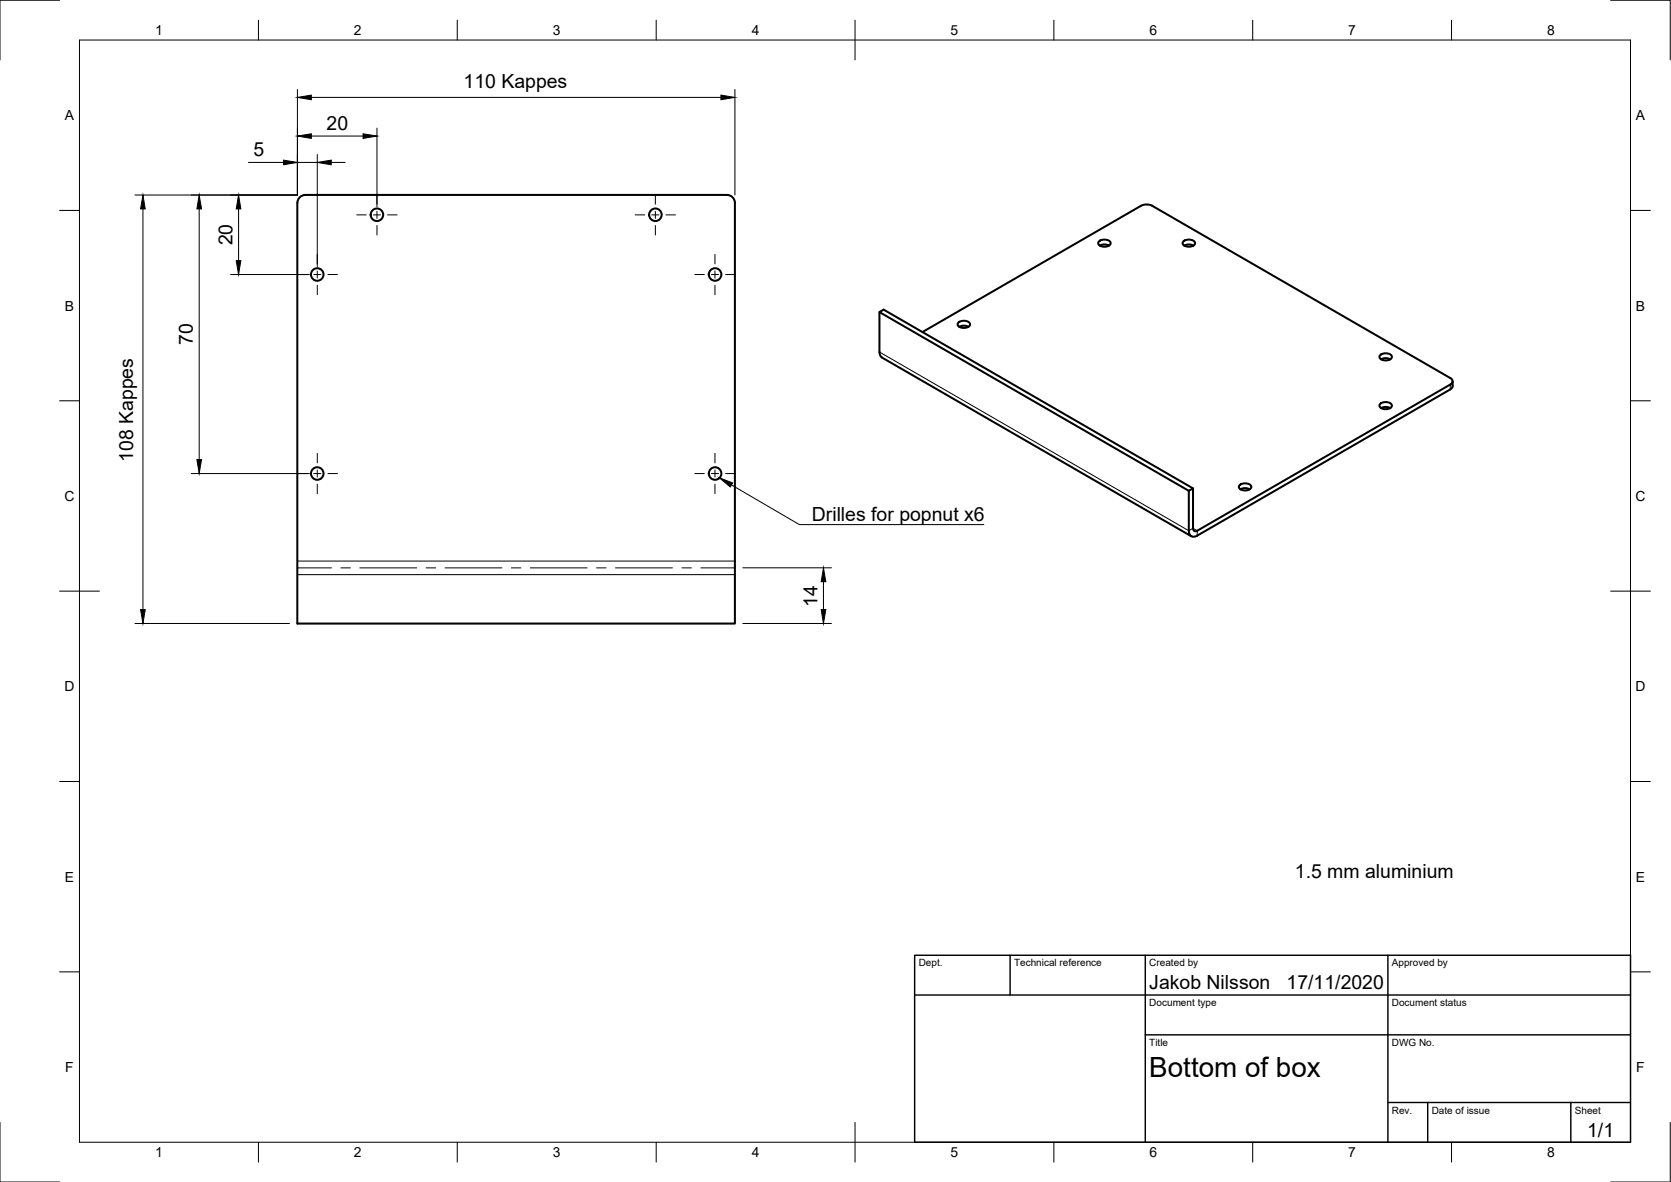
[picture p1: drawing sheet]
<svg xmlns="http://www.w3.org/2000/svg" width="420mm" height="297mm" viewBox="0 0 420 297" stroke-linecap="round" stroke-linejoin="round" font-family="sans-serif">
<!-- layer: Visible -->
<g fill="none" stroke="#000" stroke-width=".51">
<path d="M74.8 51a2 2 0 0 1 2-2h106a2 2 0 0 1 2 2v105.7h-110v-105.7M221.1 78.4l77.8 44.9v10.1a1.3 1.3 0 0 0 .6 1.4 1.3 1.3 0 0 0 1.5-.2l63.7-36.7M276.3 60.7a2.07 2.07 0 0 1 3 .3 1.36 1.36 0 0 1-1.8 1 .94 .94 0 0 1-1.1-.3 .94 .94 0 0 1-.1-1zM276.5 61.7a2.46 2.46 0 0 1 2.4 0M297.5 60.7a2.07 2.07 0 0 1 3 .3 1.36 1.36 0 0 1-1.8 1 .94 .94 0 0 1-1-.3 .94 .94 0 0 1-.2-1zM297.8 61.7a2.46 2.46 0 0 1 2.3 0M231.9 83.4l55-31.7 .9-.3h1l.9 .3 75.3 43.6a.83 .83 0 0 1-.3 1.3l-63.7 36.8a.64 .64 0 0 1-.7 0 .64 .64 0 0 1-.3-.6v-10.1l-1.1 .6M240.9 81.1a2.07 2.07 0 0 1 3 .3 1.36 1.36 0 0 1-1.8 1 .94 .94 0 0 1-1-.3 .94 .94 0 0 1-.2-1zM241.2 82.1a2.46 2.46 0 0 1 2.3 0M347 89.3a2.07 2.07 0 0 1 3 .2 1.36 1.36 0 0 1-1.8 1.1 .94 .94 0 0 1-1-.3 .94 .94 0 0 1-.2-1zM347.3 90.3a2.46 2.46 0 0 1 2.3 0M365.3 97l-.2 .5-.4 .3"/>
<path d="M365.3 95.8v1.2M347 101.5a2.07 2.07 0 0 1 3 .3 1.36 1.36 0 0 1-1.8 1 .94 .94 0 0 1-1-.2 .94 .94 0 0 1-.2-1.1zM347.3 102.6a2.46 2.46 0 0 1 2.3 0M300 122.7l-77.8-44.9-1.1 .6v10.1a1.53 1.53 0 0 0 .7 1.3l77.7 45M311.7 122a2.07 2.07 0 0 1 2.9 .2 1.36 1.36 0 0 1-1.8 1.1 .94 .94 0 0 1-1-.3 .94 .94 0 0 1-.1-1zM311.9 123a2.46 2.46 0 0 1 2.3 0"/>
<circle cx="94.8" cy="54" r="1.58"/>
<circle cx="164.8" cy="54" r="1.58"/>
<circle cx="79.8" cy="69" r="1.58"/>
<circle cx="179.8" cy="69" r="1.58"/>
<circle cx="79.8" cy="119" r="1.58"/>
<circle cx="179.8" cy="119" r="1.58"/>
</g>
<!-- layer: Bend Center -->
<path d="M74.8 142.7h8.5M85.7 142.7h2.4M90.5 142.7h14.3M107.1 142.7h2.4M111.9 142.7h14.3M128.6 142.7h2.4M133.3 142.7h14.3M150 142.7h2.4M154.8 142.7h14.3M171.4 142.7h2.4M176.2 142.7h8.6" fill="none" stroke="#000" stroke-width=".25"/>
<!-- layer: Visible Narrow -->
<path d="M221.1 88.5l77.8 44.9 1.1-.6 1 .6v1.2M364.7 96.6v1.3M74.8 141h110M74.8 144.4h110" fill="none" stroke="#000" stroke-width=".25"/>
<!-- layer: Border -->
<g fill="none" stroke="#000" stroke-width=".25">
<path d="M15 .1h-15v15M20 10.1h390v276.9h-390zM65 5.1v5M115 5.1v5M165 5.1v5M215 5.1v10M265 5.1v5M315 5.1v5M365 5.1v5M405 .1h15v15M15 52.9h5M410 52.9h5"/>
<path d="M15 100.7h5M410 100.7h5M15 148.6h10M405 148.6h10M15 196.4h5M410 196.4h5M15 244.2h5M410 244.2h5M0 282.1v14.9h15M65 287v5M115 287v5M165 287v5"/>
<path d="M215 282.1v9.9M265 287v5M315 287v5M365 287v5M420 282.1v14.9h-15"/>
</g>
<!-- layer: TitleBlock -->
<path d="M230 240.1h180v46.9h-180zM230 250h180M254 240.1v9.9M288 240.1v46.9M349 240.1v46.9M288 260.1h122M349 277.1h61M359 277.1v9.9M395 277.1v9.9" fill="none" stroke="#000" stroke-width=".36"/>
<!-- layer: FD_Dimensions -->
<g fill="none" stroke="#000" stroke-width=".25">
<path d="M74.8 22.5v26.5h-40.9M78.3 24.5h103M78.3 34.2h13M79.8 38.8v28.2M94.8 32.2v19.8M184.8 22.5v26.5M35.9 52.5v100.7M50.1 52.5v63M60 52.5v13M62.5 40.8h8.8M74.8 40.8h5M83.3 40.8h3.5"/>
<path d="M58 69h19.8M48.1 119h29.7M33.9 156.7h38.9M186.8 156.7h22.3M186.8 142.7h22.3M207.1 146.2v7"/>
</g>
<g fill="#000" stroke="#000" stroke-width=".25">
<path d="M74.8 24.5l3.5-.6v1.2zM74.8 34.2l3.5-.6v1.2zM91.3 33.6l3.5 .6-3.5 .6zM181.3 23.9l3.5 .6-3.5 .6zM35.9 49l.6 3.5h-1.2zM50.1 49l.6 3.5h-1.2zM60 49l.6 3.5h-1.2zM71.3 40.2l3.5 .6-3.5 .6zM79.8 40.8l3.5-.6v1.2zM59.4 65.5h1.2l-.6 3.5zM49.5 115.5h1.2l-.6 3.5zM35.3 153.2h1.2l-.6 3.5z"/>
<path d="M207.1 142.7l.5 3.5h-1.1zM206.5 153.2h1.1l-.5 3.5z"/>
</g>
<!-- layer: Smart Centers -->
<g fill="none" stroke="#000" stroke-width=".25">
<path d="M89.7 54h2.4M93.9 54h1.8M94.8 48.9v2.4M94.8 53.1v1.8M94.8 56.7v2.4M97.5 54h2.3M159.7 54h2.4M163.9 54h1.8M164.8 48.9v2.4M164.8 53.1v1.8M164.8 56.7v2.4M167.4 54h2.4"/>
<path d="M74.7 69h2.4M78.9 69h1.8M79.8 63.9v2.4M79.8 68.1v1.8M79.8 71.7v2.4M82.5 69h2.4M174.7 69h2.4M178.9 69h1.8M179.8 63.9v2.4M179.8 68.1v1.8M179.8 71.7v2.4M182.5 69h2.3"/>
<path d="M74.7 119h2.4M78.9 119h1.8M79.8 113.9v2.4M79.8 118.1v1.8M82.5 119h2.4M174.7 119h2.4M178.9 119h1.8M179.8 113.9v2.4M179.8 118.1v1.8M182.5 119h2.3M79.8 121.7v2.4M179.8 121.7v2.4"/>
</g>
<!-- layer: Leaders -->
<path d="M180.9 120.1l3.3 1.3-.6 1z" fill="#000" stroke="#000" stroke-width=".25"/>
<path d="M183.9 121.9l17.1 9.9h46.4" fill="none" stroke="#000" stroke-width=".25"/>
<text font-size="7" x="289" y="270.6">Bottom of box</text>
<g font-size="4.9">
<text x="116.6" y="22">110 Kappes</text>
<text x="82.1" y="32.6">20</text>
<text x="63.8" y="39.3">5</text>
<text x="58.4" y="61.7" transform="rotate(-90 58.4 61.7)">20</text>
<text x="48.5" y="86.7" transform="rotate(-90 48.5 86.7)">70</text>
<text x="33.5" y="116.1" transform="rotate(-90 33.5 116.1)">108 Kappes</text>
<text x="204.1" y="130.9">Drilles for popnut x6</text>
<text x="205.5" y="152.6" transform="rotate(-90 205.5 152.6)">14</text>
<text x="325.6" y="220.6">1.5 mm aluminium</text>
<text x="289" y="248.5">Jakob Nilsson</text>
<text x="323.5" y="248.5">17/11/2020</text>
<text x="399.1" y="285.7">1/1</text>
</g>
<g font-size="3.5">
<text x="39" y="8.8">1</text>
<text x="89" y="8.8">2</text>
<text x="139" y="8.8">3</text>
<text x="189" y="8.8">4</text>
<text x="239" y="8.8">5</text>
<text x="289" y="8.8">6</text>
<text x="339" y="8.8">7</text>
<text x="389" y="8.8">8</text>
<text x="16.3" y="30.2">A</text>
<text x="411.3" y="30.2">A</text>
<text x="16.3" y="78">B</text>
<text x="411.3" y="78">B</text>
<text x="16.2" y="125.9">C</text>
<text x="411.2" y="125.9">C</text>
<text x="16.2" y="173.7">D</text>
<text x="411.2" y="173.7">D</text>
<text x="16.3" y="221.6">E</text>
<text x="411.3" y="221.6">E</text>
<text x="16.4" y="269.4">F</text>
<text x="411.4" y="269.4">F</text>
<text x="39" y="290.8">1</text>
<text x="89" y="290.8">2</text>
<text x="139" y="290.8">3</text>
<text x="189" y="290.8">4</text>
<text x="239" y="290.8">5</text>
<text x="289" y="290.8">6</text>
<text x="339" y="290.8">7</text>
<text x="389" y="290.8">8</text>
</g>
<g font-size="2.5">
<text x="231" y="242.9">Dept.</text>
<text x="255" y="242.9">Technical reference</text>
<text x="289" y="242.9">Created by</text>
<text x="350" y="242.9">Approved by</text>
<text x="289" y="252.8">Document type</text>
<text x="350" y="252.8">Document status</text>
<text x="289" y="262.9">Title</text>
<text x="350" y="262.9">DWG No.</text>
<text x="350" y="279.9">Rev.</text>
<text x="360" y="279.9">Date of issue</text>
<text x="396" y="279.9">Sheet</text>
</g>
</svg>
